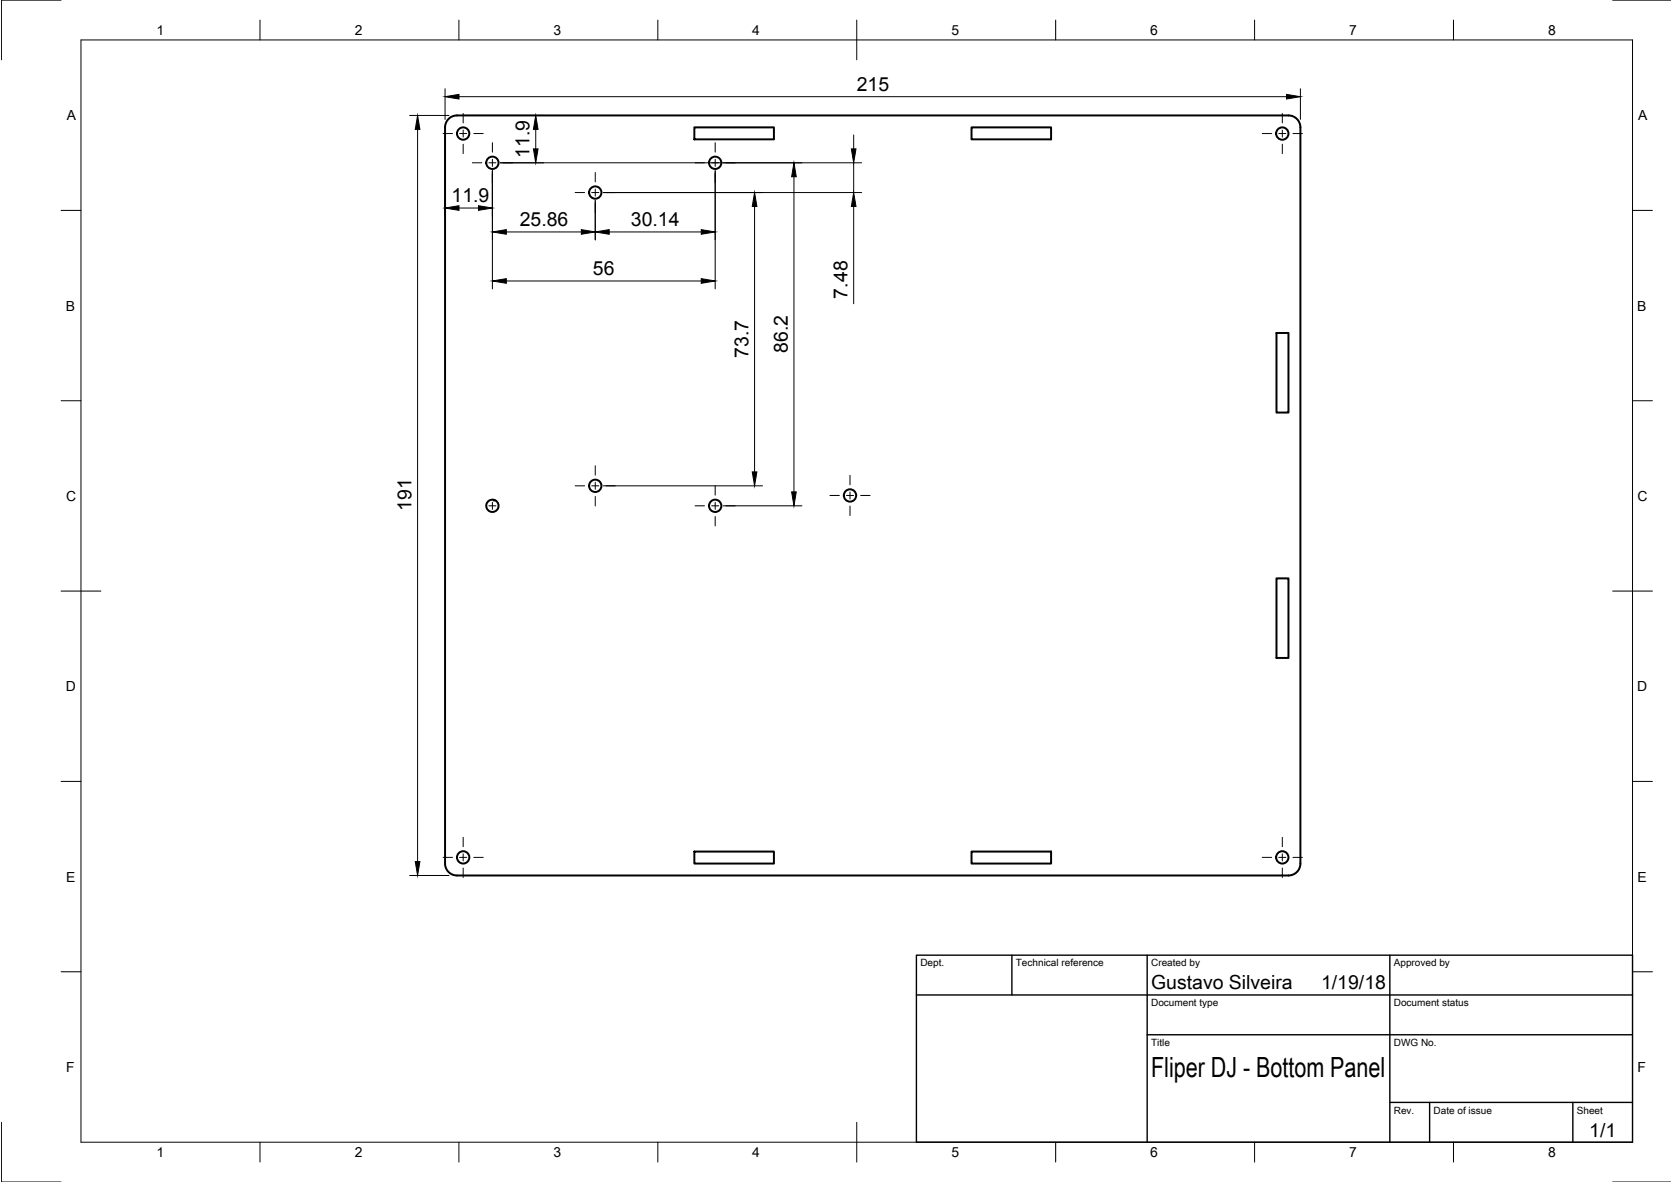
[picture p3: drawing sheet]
<svg xmlns="http://www.w3.org/2000/svg" width="420mm" height="297mm" viewBox="0 0 420 297" stroke-linecap="round" stroke-linejoin="round" font-family="sans-serif">
<g fill="none" stroke="#000" stroke-width=".5">
<path d="M112.5 30.1a2.99 2.99 0 0 1 2.3-1.1h208.9a3 3 0 0 1 3 3v184.9a3 3 0 0 1-3 3h-208.9a3 3 0 0 1-3-3v-184.9l.1-.7zM174.5 32h20v3h-20zM244.1 32h20v3h-20zM320.7 83.6h3v20h-3zM122.8 125.8a1.01 1.01 0 0 1 1.3-.1 1.51 1.51 0 0 1 .9 2.3 1.51 1.51 0 0 1-2.5-.1 1.55 1.55 0 0 1 .3-2.1zM320.7 145.3h3v20h-3zM174.5 213.9h20v3h-20zM244.1 213.9h20v3h-20z"/>
<circle cx="116.4" cy="33.5" r="1.55"/>
<circle cx="322.2" cy="33.5" r="1.55"/>
<circle cx="123.7" cy="40.9" r="1.55"/>
<circle cx="149.6" cy="48.4" r="1.55"/>
<circle cx="179.7" cy="40.9" r="1.55"/>
<circle cx="149.6" cy="122" r="1.55"/>
<circle cx="179.7" cy="127.1" r="1.55"/>
<circle cx="213.6" cy="124.5" r="1.55"/>
<circle cx="116.4" cy="215.4" r="1.55"/>
<circle cx="322.2" cy="215.4" r="1.55"/>
</g>
<g fill="none" stroke="#000" stroke-width=".25">
<path d="M.4 .2v14.8M20.3 10h389.9v276.9h-389.9zM65.3 5v5M115.3 5v5M165.3 5v5M215.3 5v10M265.3 5v5M315.2 5v5M365.2 5v5M102.9 29h9.9M104.9 32.5v183.9M111.3 33.6h2.4"/>
<path d="M111.8 22.3v7.7M111.8 34v20.3M115.3 24.3h207.9M115.5 33.6h1.8M116.4 28.5v2.4M116.4 32.7v1.7M116.4 36.2v2.4M116.8 29h19.8M119.1 33.6h2.3M123.7 35.8v2.4M134.6 32.5v4.9M179.7 35.8v2.4"/>
<path d="M214.5 33.9v3.5M317.1 33.6h2.4M321.3 33.6h1.8M322.2 28.5v2.4M322.2 32.7v1.7M322.2 36.2v2.4M324.9 33.6h2.3M326.7 22.3v7.7M15.3 52.9h5M115.3 52.3h4.9M118.7 40.9h2.3M122.8 40.9h1.8"/>
<path d="M123.7 40v1.8M123.7 42.9v29.7M125.7 40.9h90.8M127.2 58.3h18.9M144.5 48.4h2.4M148.7 48.4h1.8M149.6 43.3v2.4M149.6 47.5v1.8M149.6 50.4v9.9M151.6 48.4h64.9M153.1 58.3h23.1M179.7 40v1.8"/>
<path d="M179.7 42.9v29.7M189.6 51.9v66.6M199.5 44.4v79.2M214.5 40.9v7.5M214.5 51.9v24.4M410.2 52.9h5M127.2 70.6h49M15.3 100.7h5M149.6 117v2.4M213.6 119.4v2.4M410.2 100.7h5M122.8 127.1h1.8"/>
<path d="M123.7 126.2v1.8M144.5 122h2.4M148.7 122h1.8M149.6 121.1v1.8M149.6 124.7v2.4M151.6 122h40M174.7 127.1h2.3M178.8 127.1h1.8M179.7 122v2.4M179.7 126.2v1.8M179.7 129.7v2.4M181.7 127.1h19.8"/>
<path d="M208.5 124.5h2.4M212.7 124.5h1.8M213.6 123.6v1.8M213.6 127.1v2.4M216.3 124.5h2.3M15.3 148.5h10M405.2 148.5h10M15.3 196.3h5M410.2 196.3h5M102.9 219.9h9.9M111.3 215.4h2.4M115.5 215.4h1.8"/>
<path d="M116.4 210.3v2.4M116.4 214.5v1.8M116.4 218.1v2.3M119.1 215.4h2.3M317.1 215.4h2.4M321.3 215.4h1.8M322.2 210.3v2.4M322.2 214.5v1.8M322.2 218.1v2.3M324.9 215.4h2.3M15.3 244.1h5M410.2 244.1h5"/>
<path d="M.4 281.9v15h14.9M65.3 286.9v5M115.3 286.9v5M165.3 286.9v5M215.3 281.9v10M265.3 286.9v5M315.2 286.9v5M365.2 286.9v5M405.2 296.9h14.7"/>
</g>
<path d="M230.3 239.9h179.9v47h-179.9zM254.3 239.9v10M288.2 239.9v47M349.2 239.9v47M230.3 249.9h179.9M288.2 259.9h122M349.2 276.9h61M359.2 276.9v10M395.2 276.9v10" fill="none" stroke="#000" stroke-width=".35"/>
<g fill="#000" stroke="#000" stroke-width=".25">
<path d="M104.9 29l.6 3.5h-1.2zM111.8 24.3l3.5-.6v1.2zM134 37.4h1.2l-.6 3.5zM134.6 29l.6 3.5h-1.2zM213.9 37.4h1.2l-.6 3.5zM323.2 23.7l3.5 .6-3.5 .6zM111.8 52.3l3.5-.6v1.1zM120.2 51.7l3.5 .6-3.5 .5zM123.7 58.3l3.5-.6v1.1zM146.1 57.7l3.5 .6-3.5 .5zM149.6 58.3l3.5-.6v1.1zM176.2 57.7l3.5 .6-3.5 .5z"/>
<path d="M189.6 48.4l.6 3.5h-1.2zM199.5 40.9l.6 3.5h-1.2zM214.5 48.4l.6 3.5h-1.2zM123.7 70.6l3.5-.6v1.2zM176.2 70l3.5 .6-3.5 .6zM189 118.5h1.2l-.6 3.5zM198.9 123.6h1.2l-.6 3.5zM104.3 216.4h1.2l-.6 3.5z"/>
</g>
<text font-size="7" x="289.2" y="270.4">Fliper DJ - Bottom Panel</text>
<g font-size="4.9">
<text x="215.3" y="22.7">215</text>
<text x="133.1" y="39.7" transform="rotate(-90 133.1 39.7)">11.9</text>
<text x="113.5" y="50.7">11.9</text>
<text x="130.6" y="56.7">25.86</text>
<text x="158.5" y="56.7">30.14</text>
<text x="149" y="69">56</text>
<text x="213" y="75" transform="rotate(-90 213 75)">7.48</text>
<text x="188" y="89.9" transform="rotate(-90 188 89.9)">73.7</text>
<text x="197.9" y="88.7" transform="rotate(-90 197.9 88.7)">86.2</text>
<text x="103.4" y="128.4" transform="rotate(-90 103.4 128.4)">191</text>
<text x="289.2" y="248.4">Gustavo Silveira</text>
<text x="331.9" y="248.4">1/19/18</text>
<text x="399.3" y="285.5">1/1</text>
</g>
<g font-size="3.5">
<text x="39.3" y="8.8">1</text>
<text x="89.1" y="8.8">2</text>
<text x="139.1" y="8.8">3</text>
<text x="189" y="8.8">4</text>
<text x="239.1" y="8.8">5</text>
<text x="289" y="8.8">6</text>
<text x="339" y="8.8">7</text>
<text x="389" y="8.8">8</text>
<text x="16.8" y="30.2">A</text>
<text x="411.6" y="30.2">A</text>
<text x="16.5" y="78">B</text>
<text x="411.4" y="78">B</text>
<text x="16.6" y="125.8">C</text>
<text x="411.4" y="125.8">C</text>
<text x="16.5" y="173.6">D</text>
<text x="411.4" y="173.6">D</text>
<text x="16.6" y="221.5">E</text>
<text x="411.4" y="221.5">E</text>
<text x="16.6" y="269.3">F</text>
<text x="411.4" y="269.3">F</text>
<text x="39.3" y="290.7">1</text>
<text x="89.1" y="290.7">2</text>
<text x="139.1" y="290.7">3</text>
<text x="189" y="290.7">4</text>
<text x="239.1" y="290.7">5</text>
<text x="289" y="290.7">6</text>
<text x="339" y="290.7">7</text>
<text x="389" y="290.7">8</text>
</g>
<g font-size="2.5">
<text x="231.3" y="242.7">Dept.</text>
<text x="255.3" y="242.7">Technical reference</text>
<text x="289.2" y="242.7">Created by</text>
<text x="350.2" y="242.7">Approved by</text>
<text x="289.2" y="252.7">Document type</text>
<text x="350.2" y="252.7">Document status</text>
<text x="289.2" y="262.7">Title</text>
<text x="350.2" y="262.7">DWG No.</text>
<text x="350.2" y="279.7">Rev.</text>
<text x="360.2" y="279.7">Date of issue</text>
<text x="396.2" y="279.7">Sheet</text>
</g>
</svg>
